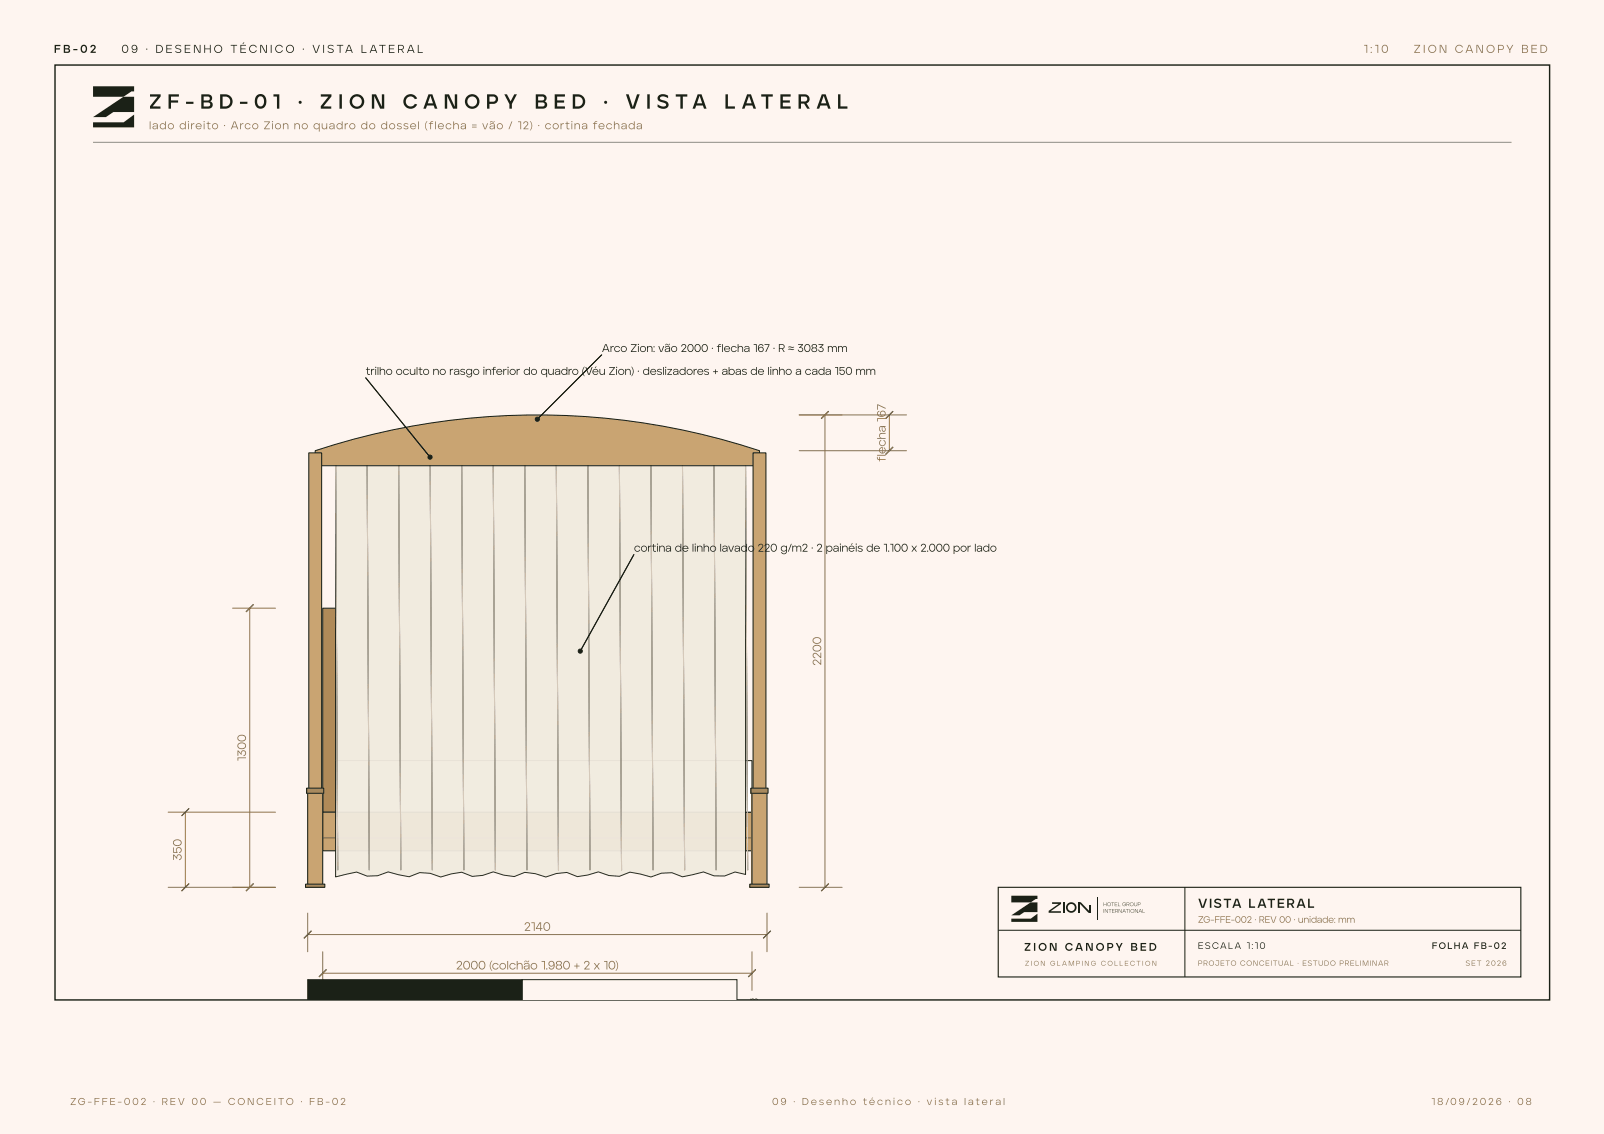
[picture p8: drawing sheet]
<svg xmlns="http://www.w3.org/2000/svg" width="297mm" height="210mm" viewBox="0 0 297 210" stroke-linecap="round" stroke-linejoin="round" font-family="sans-serif">
<g fill="#fef5f0">
<path d="M0 0h297v209.9h-297z"/>
<path d="M10.1 11.9h277v173.3h-277z"/>
</g>
<path d="M10.2 12h276.7v173.1h-276.7z" fill="none" stroke="#1b2117" stroke-width=".26"/>
<g fill="#1b2117">
<path d="M17.2 16h7.6v.9h-.5l-1.4 1h-5.7z"/>
<path d="M17.2 21.7l5.7-3.8h1.9v2.8h-3.8l-1.4 1z"/>
<path d="M17.2 22.6h5.7l1.9-1.4v2.4h-7.6z"/>
</g>
<path d="M17.2 26.3h262.7" fill="none" stroke="#1b2117" stroke-width=".19"/>
<path d="M184.8 164.2h96.8v16.6h-96.8z" fill="#fef5f0"/>
<path d="M184.8 164.2h96.8v16.6h-96.8z" fill="none" stroke="#1b2117" stroke-width=".21"/>
<path d="M184.8 172.2h96.8M219.4 164.2v16.6" fill="none" stroke="#1b2117" stroke-width=".19"/>
<g fill="#1b2117">
<path d="M187.3 165.8h4.8v.6h-.3l-1 .6h-3.5z"/>
<path d="M187.3 169.4l3.5-2.4h1.3v1.8h-2.4l-.9 .6z"/>
<path d="M187.3 170h3.6l1.2-.9v1.5h-4.8z"/>
<path d="M194.8 167h1.7v.3l-2 1.4h2v.2h-2.3v-.3l1.8-1.3h-1.2z"/>
<path d="M196.8 167h.3v1.9h-.3z"/>
</g>
<circle cx="198.4" cy="168" r=".82" fill="none" stroke="#1b2117" stroke-width=".32"/>
<g fill="#1b2117">
<path d="M199.6 167h.3v1.9h-.3z"/>
<path d="M199.7 167h.4l1.9 1.9h-.5z"/>
<path d="M201.8 167.6h.3v1.3h-.3z"/>
</g>
<path d="M203.2 166.1v4.2" fill="none" stroke="#1b2117" stroke-width=".19"/>
<path d="M59.8 112.6h2.3v37.7h-2.3z" fill="#b08a58"/>
<path d="M59.8 112.6h2.3v37.7h-2.3z" fill="none" stroke="#1b2117" stroke-width=".19"/>
<path d="M59.8 150.3h79.4v7.2h-79.4z" fill="#c9a472"/>
<path d="M59.8 150.3h79.4v7.2h-79.4z" fill="none" stroke="#1b2117" stroke-width=".19"/>
<path d="M59.8 155.1h79.4" fill="none" stroke="#8b714e" stroke-width=".24"/>
<path d="M62.1 140.8h77.1v9.5h-77.1z" fill="#fff"/>
<path d="M62.1 140.8h77.1v9.5h-77.1z" fill="none" stroke="#1b2117" stroke-width=".19"/>
<path d="M62.1 84.2h76v77.6l-2-.4-1.9 .7h-2l-1.9-.7-3.9 .9-2-.8-1.9 .1-2 .7-3.9-.9-1.9 .8-2-.2-1.9-.6-1.9 .6-2 .3-1.9-.8-2 .2-1.9 .6-2-.6-1.9-.2-2 .7-1.9-.2-2-.6-1.9 .6-2 .2-1.9-.8-1.9 .3-2 .6-1.9-.7-2-.1-1.9 .8-3.9-.9-2 .7-1.9 .1-2-.8-3.9 .9z" fill="#f1ebdf"/>
<path d="M62.1 84.2h76v77.6l-2-.4-1.9 .7h-2l-1.9-.7-3.9 .9-2-.8-1.9 .1-2 .7-3.9-.9-1.9 .8-2-.2-1.9-.6-1.9 .6-2 .3-1.9-.8-2 .2-1.9 .6-2-.6-1.9-.2-2 .7-1.9-.2-2-.6-1.9 .6-2 .2-1.9-.8-1.9 .3-2 .6-1.9-.7-2-.1-1.9 .8-3.9-.9-2 .7-1.9 .1-2-.8-3.9 .9z" fill="none" stroke="#1b2117" stroke-width=".19"/>
<g fill="none" stroke="#000" stroke-width=".4">
<path d="M62.3 85.8v75.3M68.2 85.8v75.3M74 85.8v75.3M79.9 85.8v75.3M85.7 85.8v75.3M91.5 85.8v75.3M97.4 85.8v75.3M103.2 85.8v75.3M109.1 85.8v75.3M114.9 85.8v75.3M120.7 85.8v75.3M126.6 85.8v75.3"/>
<path d="M132.4 85.8v75.3M138.2 85.8v75.3"/>
</g>
<g fill="none" stroke="#d9cfbb" stroke-width=".19">
<path d="M62.1 85.8l.4 75.3M68 85.8l.4 75.3M73.8 85.8l.4 75.3M79.7 85.8l.4 75.3M85.5 85.8l.4 75.3M91.3 85.8l.4 75.3M97.2 85.8l.4 75.3M103 85.8l.4 75.3M108.9 85.8l.4 75.3M114.7 85.8l.4 75.3M120.5 85.8l.4 75.3M126.4 85.8l.4 75.3"/>
<path d="M132.2 85.8l.4 75.3M138.1 85.8l.3 75.3"/>
</g>
<path d="M63.7 83.6h1.6v2h-1.6z" fill="#e6dcc8"/>
<path d="M63.7 83.6h1.6v2h-1.6z" fill="none" stroke="#1b2117" stroke-width=".19"/>
<path d="M69.7 83.6h1.6v2h-1.6z" fill="#e6dcc8"/>
<path d="M69.7 83.6h1.6v2h-1.6z" fill="none" stroke="#1b2117" stroke-width=".19"/>
<path d="M75.7 83.6h1.5v2h-1.5z" fill="#e6dcc8"/>
<path d="M75.7 83.6h1.5v2h-1.5z" fill="none" stroke="#1b2117" stroke-width=".19"/>
<path d="M81.6 83.6h1.6v2h-1.6z" fill="#e6dcc8"/>
<path d="M81.6 83.6h1.6v2h-1.6z" fill="none" stroke="#1b2117" stroke-width=".19"/>
<path d="M87.6 83.6h1.6v2h-1.6z" fill="#e6dcc8"/>
<path d="M87.6 83.6h1.6v2h-1.6z" fill="none" stroke="#1b2117" stroke-width=".19"/>
<path d="M93.5 83.6h1.6v2h-1.6z" fill="#e6dcc8"/>
<path d="M93.5 83.6h1.6v2h-1.6z" fill="none" stroke="#1b2117" stroke-width=".19"/>
<path d="M99.5 83.6h1.6v2h-1.6z" fill="#e6dcc8"/>
<path d="M99.5 83.6h1.6v2h-1.6z" fill="none" stroke="#1b2117" stroke-width=".19"/>
<path d="M105.5 83.6h1.6v2h-1.6z" fill="#e6dcc8"/>
<path d="M105.5 83.6h1.6v2h-1.6z" fill="none" stroke="#1b2117" stroke-width=".19"/>
<path d="M111.4 83.6h1.6v2h-1.6z" fill="#e6dcc8"/>
<path d="M111.4 83.6h1.6v2h-1.6z" fill="none" stroke="#1b2117" stroke-width=".19"/>
<path d="M117.4 83.6h1.6v2h-1.6z" fill="#e6dcc8"/>
<path d="M117.4 83.6h1.6v2h-1.6z" fill="none" stroke="#1b2117" stroke-width=".19"/>
<path d="M123.3 83.6h1.6v2h-1.6z" fill="#e6dcc8"/>
<path d="M123.3 83.6h1.6v2h-1.6z" fill="none" stroke="#1b2117" stroke-width=".19"/>
<path d="M129.3 83.6h1.6v2h-1.6z" fill="#e6dcc8"/>
<path d="M129.3 83.6h1.6v2h-1.6z" fill="none" stroke="#1b2117" stroke-width=".19"/>
<path d="M135.3 83.6h1.6v2h-1.6z" fill="#e6dcc8"/>
<path d="M135.3 83.6h1.6v2h-1.6z" fill="none" stroke="#1b2117" stroke-width=".19"/>
<path d="M58.4 83.4a131 131 0 0 1 82.2 0v2.8h-82.2z" fill="#c9a472"/>
<path d="M58.4 83.4a131 131 0 0 1 82.2 0v2.8h-82.2z" fill="none" stroke="#1b2117" stroke-width=".19"/>
<path d="M57 146.3h2.8v17.9h-2.8z" fill="#c9a472"/>
<path d="M57 146.3h2.8v17.9h-2.8z" fill="none" stroke="#1b2117" stroke-width=".19"/>
<path d="M56.6 163.6h3.6v.6h-3.6z" fill="#a48a57"/>
<path d="M56.6 163.6h3.6v.6h-3.6z" fill="none" stroke="#1b2117" stroke-width=".19"/>
<path d="M57.2 83.8h2.4v62.5h-2.4z" fill="#c9a472"/>
<path d="M57.2 83.8h2.4v62.5h-2.4z" fill="none" stroke="#1b2117" stroke-width=".19"/>
<path d="M56.8 145.9h3.2v.9h-3.2z" fill="#a48a57"/>
<path d="M56.8 145.9h3.2v.9h-3.2z" fill="none" stroke="#1b2117" stroke-width=".19"/>
<path d="M139.2 146.3h2.8v17.9h-2.8z" fill="#c9a472"/>
<path d="M139.2 146.3h2.8v17.9h-2.8z" fill="none" stroke="#1b2117" stroke-width=".19"/>
<path d="M138.8 163.6h3.6v.6h-3.6z" fill="#a48a57"/>
<path d="M138.8 163.6h3.6v.6h-3.6z" fill="none" stroke="#1b2117" stroke-width=".19"/>
<path d="M139.4 83.8h2.4v62.5h-2.4z" fill="#c9a472"/>
<path d="M139.4 83.8h2.4v62.5h-2.4z" fill="none" stroke="#1b2117" stroke-width=".19"/>
<path d="M139 145.9h3.2v.9h-3.2z" fill="#a48a57"/>
<path d="M111.4 65.7l-11.9 11.9M139 145.9h3.2v.9h-3.2z" fill="none" stroke="#1b2117" stroke-width=".19"/>
<g fill="none" stroke="#8b714e" stroke-width=".19">
<path d="M148 76.8h19.9M152.8 76.8v87.4M153.4 76.1l-1.3 1.4M164.7 76.8v6.6M165.4 76.1l-1.4 1.4M148 83.4h19.9M165.4 82.7l-1.4 1.4M43.1 112.6h7.9M46.2 112.6v51.6M46.9 111.9l-1.3 1.4M31.1 150.3h19.9M34.3 150.3v13.9"/>
<path d="M35 149.6l-1.4 1.4M31.1 164.2h19.9M35 163.5l-1.4 1.4M46.9 163.5l-1.3 1.4M57 169v7.2M57 173h85M57.7 172.3l-1.4 1.4M59.8 176.2v7.1M60.4 179.4l-1.3 1.4M139.2 176.2v7.1M139.9 179.4l-1.3 1.4M142 169v7.2"/>
<path d="M142.7 172.3l-1.4 1.4M148 164.2h7.9M153.4 163.5l-1.3 1.4M59.8 180.1h79.4"/>
</g>
<g fill="#000">
<path d="M99.5 77.6l11.9-11.9zM153.4 76.1l-1.3 1.4zM164 77.5l1.4-1.4zM164 84.1l1.4-1.4zM45.6 113.3l1.3-1.4zM33.6 151l1.4-1.4zM33.6 164.9l1.4-1.4zM45.6 164.9l1.3-1.4zM57.7 172.3l-1.4 1.4zM141.3 173.7l1.4-1.4zM152.1 164.9l1.3-1.4zM59.1 180.8l1.3-1.4z"/>
<path d="M138.6 180.8l1.3-1.4z"/>
</g>
<circle cx="99.5" cy="77.6" r=".38" fill="#1b2117"/>
<g fill="none" stroke="#1b2117" stroke-width=".19">
<path d="M67.7 69.9l11.9 14.7"/>
<circle cx="99.5" cy="77.6" r=".38"/>
</g>
<path d="M67.7 69.9l11.9 14.7z" fill="#000"/>
<circle cx="79.6" cy="84.6" r=".38" fill="#1b2117"/>
<g fill="none" stroke="#1b2117" stroke-width=".19">
<path d="M117.4 102.6l-10 17.9"/>
<circle cx="79.6" cy="84.6" r=".38"/>
</g>
<path d="M117.4 102.6l-10 17.9z" fill="#000"/>
<circle cx="107.4" cy="120.5" r=".38" fill="#1b2117"/>
<circle cx="107.4" cy="120.5" r=".38" fill="none" stroke="#1b2117" stroke-width=".19"/>
<path d="M57 181.3h39.7v3.7h-39.7z" fill="#1b2117"/>
<path d="M57 185v-3.7h39.7v3.7" fill="none" stroke="#1b2117" stroke-width=".19"/>
<path d="M96.7 181.3h39.8v3.7h-39.8z" fill="#fef5f0"/>
<path d="M96.7 185v-3.7h39.8v3.7" fill="none" stroke="#1b2117" stroke-width=".19"/>
<g font-size="3.8" fill="#1b2117">
<text x="27.6" y="20.1">Z F - B D - 0</text>
<text x="50.5" y="20.1">1</text>
<text x="55.1" y="20.1">·</text>
<text x="59.2" y="20.1">Z I O N</text>
<text x="74.6" y="20.1">C A N O P Y</text>
<text x="99" y="20.1">B E D</text>
<text x="111.7" y="20.1">·</text>
<text x="115.8" y="20.1">V I S T A</text>
<text x="134.1" y="20.1">L A T E R A L</text>
</g>
<text font-size="2.4" fill="#1b2117" x="221.8" y="168">VISTA LATERAL</text>
<g font-size="2.2" fill="#8b714e">
<text x="164" y="85.5" transform="rotate(-90 164 85.5)">flecha 167</text>
<text x="152.1" y="123.2" transform="rotate(-90 152.1 123.2)">2200</text>
<text x="45.6" y="140.9" transform="rotate(-90 45.6 140.9)">1300</text>
<text x="33.6" y="159.3" transform="rotate(-90 33.6 159.3)">350</text>
<text x="97" y="172.3">2140</text>
<text x="84.4" y="179.4">2000 (colchão 1.980 + 2 x 10)</text>
</g>
<g font-size="2.1" fill="#1b2117">
<text x="10" y="9.8">F B - 0</text>
<text x="16.6" y="9.8">2</text>
<text x="22.5" y="9.8">0</text>
<text x="24.3" y="9.8">9 · D E S E N H O T É C N I C O · V I S TA L AT E R A L</text>
<text x="111.4" y="65.1">Arco Zion: vão 2000 · flecha 167 · R ≈ 3083 mm</text>
<text x="67.7" y="69.4">trilho oculto no rasgo inferior do quadro (Véu Zion) · deslizadores + abas de linho a cada 150 mm</text>
<text x="117.4" y="102.1">cortina de linho lavad</text>
<text x="138.4" y="102.1">o</text>
<text x="140.3" y="102.1">220 g/m² · 2</text>
<text x="152.9" y="102.1">painéis de 1.100 x 2.000 por lado</text>
<text x="189.6" y="176">Z I O N CA N O PY B E D</text>
</g>
<g font-size="2.1" fill="#8b714e">
<text x="252.5" y="9.8">1 : 1</text>
<text x="255.8" y="9.8">0</text>
<text x="261.8" y="9.8">Z I O N CA N O PY B E D</text>
<text x="27.6" y="23.9">lado direito · Arco Zion no quadro do dossel (flecha = vão / 12) · cortina fechada</text>
</g>
<g font-size="1.9" fill="#8b714e">
<text x="13" y="204.5">ZG - F F E - 0</text>
<text x="24.5" y="204.5">0</text>
<text x="26" y="204.5">2 · R E V 0</text>
<text x="37" y="204.5">0 — C O N C E I TO · F B - 0</text>
<text x="63" y="204.5">2</text>
<text x="143" y="204.5">0</text>
<text x="144.5" y="204.5">9 · D e s e n h o t é c n i c o · v i s t a l a t e r a l</text>
<text x="265" y="204.5">1</text>
<text x="266.1" y="204.5">8 /0</text>
<text x="270.1" y="204.5">9 / 2</text>
<text x="274" y="204.5">0</text>
<text x="275.6" y="204.5">2</text>
<text x="277" y="204.5">6 · 0</text>
<text x="282.5" y="204.5">8</text>
</g>
<text font-size="1.7" fill="#8b714e" x="221.8" y="170.8">ZG-FFE-002 · REV 00 · unidade: mm</text>
<g font-size="1.7" fill="#1b2117">
<text x="221.8" y="175.6">ESCALA 1:10</text>
<text x="265.1" y="175.6">FOLHA FB-02</text>
<text x="138.9" y="185.7">m</text>
</g>
<g font-size="1.4" fill="#8b714e">
<text x="221.8" y="178.7">PROJETO CONCEITUAL · ESTUDO PRELIMINAR</text>
<text x="271.4" y="178.7">SET 2026</text>
</g>
<text font-size="1.3" fill="#8b714e" x="189.8" y="178.7">Z I O N G L A M P I N G C O L L E CT I O N</text>
<g font-size="1" fill="#1b2117">
<text x="204.3" y="167.7">HOTEL GROUP</text>
<text x="204.3" y="168.9">INTERNATIONAL</text>
</g>
</svg>
